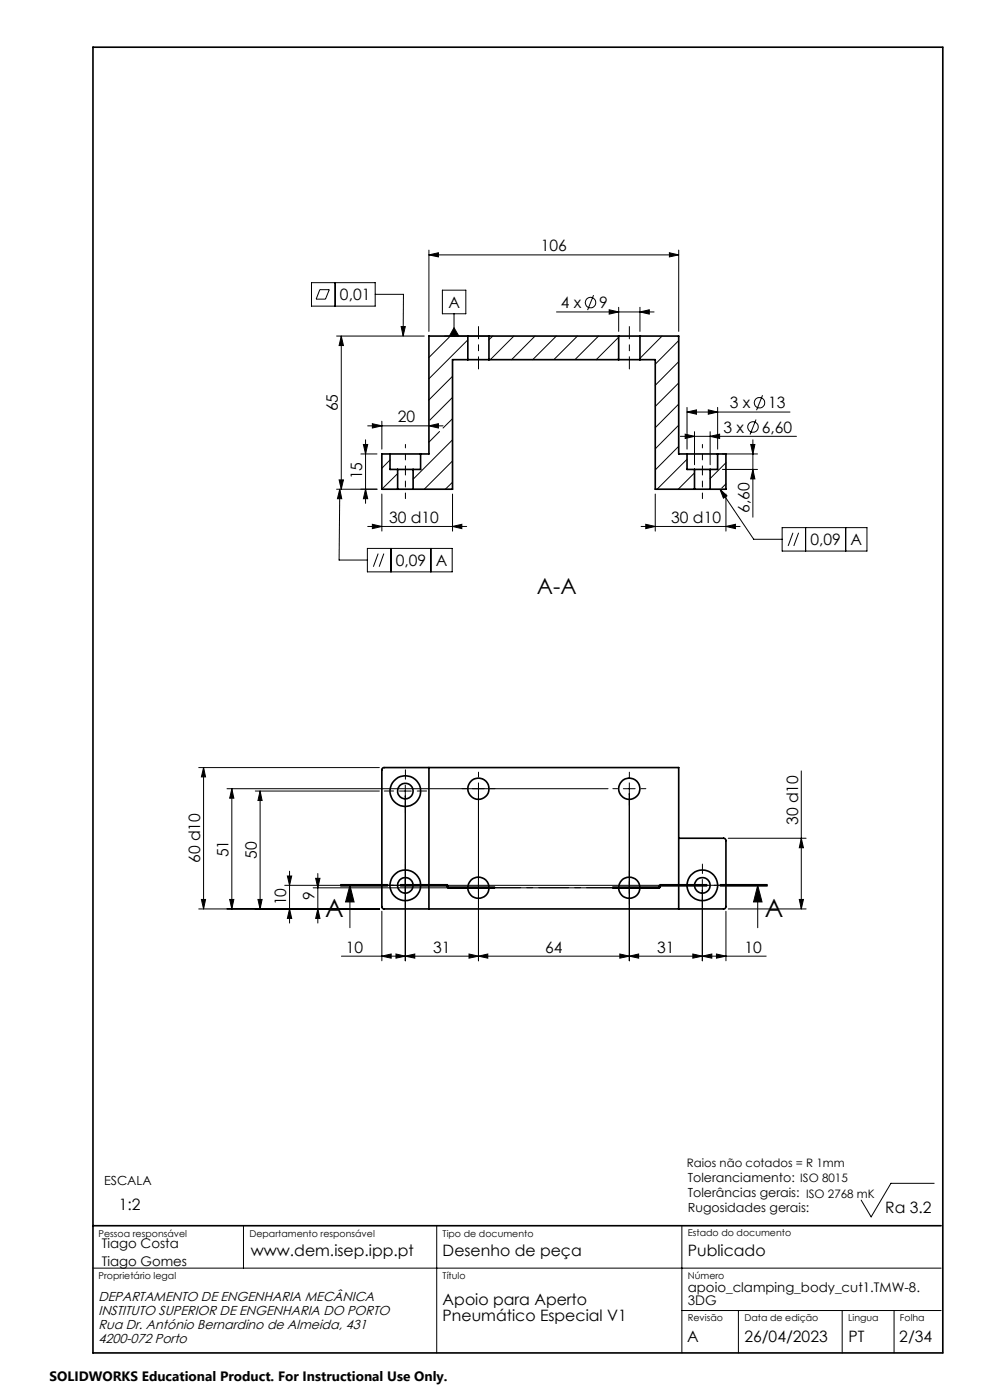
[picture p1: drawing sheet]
<svg xmlns="http://www.w3.org/2000/svg" width="210mm" height="297mm" viewBox="0 0 210 297" stroke-linecap="round" stroke-linejoin="round" font-family="sans-serif">
<g fill="none" stroke="#000" stroke-width=".35">
<path d="M19.7 10h180.3v277h-180.3zM99.2 76.3h4.5M99.2 71.3h4.5M99.2 71.3h-8.2v25h-1.8M99.2 76.3h-3.2v27.5h-8.4M99.2 71.3v5M103.7 76.3h27.5M103.7 71.3h27.5M103.7 71.3v5M131.2 76.3h4.5M131.2 71.3h4.5M131.2 71.3v5"/>
<path d="M135.7 71.3h8.3v25h1.7M135.7 71.3v5M135.7 76.3h3.3v27.5h8.3M82.7 96.3h6.5M82.7 96.3h-1.7v7.5h3.3M82.7 96.3v3.3h1.6M84.3 99.6h3.3M84.3 99.6v4.2M87.6 99.6v4.2M89.2 96.3v3.3h-1.6M145.7 96.3h6.5M145.7 96.3v3.3h1.6"/>
<path d="M147.3 99.6h3.3M147.3 99.6v4.2M150.6 99.6v4.2M152.2 96.3h1.8v7.5h-3.4M152.2 96.3v3.3h-1.6M84.3 103.8h3.3M147.3 103.8h3.3M91 162.8v30M144 177.8h9.6l.2 .2 .2 .2v14.2l-.2 .4h-72.4l-.4-.4v-29.2l.4-.4h62.6v30M19.7 260h179.9"/>
<circle cx="86" cy="167.8" r="3.3"/>
<circle cx="86" cy="167.8" r="1.65"/>
<circle cx="101.5" cy="167.3" r="2.25"/>
<circle cx="133.5" cy="167.3" r="2.26"/>
<circle cx="86" cy="187.8" r="1.65"/>
<circle cx="86" cy="187.8" r="3.3"/>
<circle cx="101.5" cy="188.3" r="2.25"/>
<circle cx="133.5" cy="188.3" r="2.25"/>
<circle cx="149" cy="187.8" r="3.2"/>
<circle cx="149" cy="187.8" r="1.65"/>
</g>
<g fill="none" stroke="#000" stroke-width=".21">
<path d="M66.1 60h13.5v4.9h-13.5zM71.1 60v4.9M91 54.1l2-.5v.9zM91 53.1v17.2M91 54.1h53M142 53.6l2 .5-2 .4zM144 53.1v17.2M67.8 61.5h2.1l-.9 2h-1.9zM71.4 71.3h18.6M72.4 71.3l.4 2h-.9zM72.4 71.3v32.5M79.6 62.4h6l-.1 8.9"/>
<path d="M85.1 69.3h.9l-.5 2zM91.1 71.3l-.1 .1M93.8 61.6h5v5h-5zM94.3 71.3h9.4M95.3 71.5l-4.3 4.3M96 79.8l-5 5M96.3 69.5l1 1.8h-2zM96.3 66.6v4.7M99.2 72.1l-8.2 8.3M104.5 71.3l-.8 .8M109 71.3l-5 5M113.5 71.3l-5 5"/>
<path d="M118 71.3l-5 5M118 66.2h20.7M122.5 71.3l-5 5M125.9 62.6l-1.3 3.2M127 71.3l-5 5M129.2 65.7l2 .5-2 .4zM131.2 76l-.2 .3M131.2 71.5l-4.7 4.8M131.2 65.2v5.1M135.7 66.2l2-.5v.9zM135.7 65.2v5.1M136 71.3l-.3 .2"/>
<path d="M140.4 71.3l-4.7 4.7M144 72.2l-5 5.1M144 76.7l-5 5M76.6 96.3h3.4M77.1 94.3h.9l-.5 2zM77.5 93.3v13.5M78 90.3h16M79 89.9l2 .4-2 .5zM81 89.4v5.9M82.7 97.6l-1.7 1.7M91 90.3l2-.4v.9zM93.2 91.5l-2.2 2.3"/>
<path d="M96 84.3l-4.8 4.8M96 93.3l-8.4 8.4M96 97.8l-6 6M96 88.8l-2 2M144 81.2l-5 5M144 85.7l-5 5M144 90.2l-5 5M144 94.7l-5 5M144.3 92.6h24.6M145.3 92.1l2 .5-2 .4zM145.7 97.4l-6.3 6.4M145.7 87.4l2-.4v.9z"/>
<path d="M145.7 86.4v8.9M145.7 87.4h21.9M147.3 91.6v7M150.2 87l2 .4-2 .5zM150.6 92.6l2-.5v.9zM150.6 91.6v7M152.2 86.4v8.9M153.2 96.3h7.5M153.2 99.6h7.5M154 98.2l-3.4 3.3M159.2 94.3h.9l-.4 2zM159.7 99.6l.4 2h-.9z"/>
<path d="M159.7 93.3v16.4M160.4 89l-1.3 3.2M161.7 83.9l-1.2 3.1M71.9 101.8h.9l-.4 2zM72.1 103.8l-.2 15h6M72.1 103.8l.4 2h-.9zM77.5 103.8l.5 2h-.9zM77.9 116.3h18v5h-18zM78 111.7h21M79 111.2l2 .5-2 .4zM80 103.8h-8.6M80.2 117.4l-1 2.8"/>
<path d="M81 104.8v7.9M81.4 117.4l-1 2.8M82.9 116.3v5M84.3 100.5l-3.3 3.3M91.4 116.3v5M96 102.3l-1.5 1.5M96 111.7l2-.5v.9zM96 104.8v7.9M136 111.7h21M137 111.2l2 .5-2 .4zM139 104.8v7.9M147.3 100.3l-3.4 3.5"/>
<path d="M152.7 103.8l7.2 10.6h6M152.7 103.8l1.5 1.4-.7 .5zM154 111.7l2-.5v.9zM154 102.7l-.9 .8M154 104.8v7.9M165.9 111.9h18v5h-18zM168.2 113l-1 2.8M169.4 113l-1 2.8M170.9 111.9v5M179.4 111.9v5M42.2 162.8h38.3M43.2 162.8l.4 2h-.9z"/>
<path d="M43.2 162.8v30M48.2 167.3h80.8M49.2 167.3l.4 2h-.9zM49.2 167.3v25.5M54.2 167.8h26.3M55.2 167.8l.4 2h-.9zM55.2 167.8v25M84.7 167.8h2.5M86 166.6v37.2M101.5 166.1v37.7M132.2 167.3h2.5M133.5 166.1v37.7"/>
<path d="M154.5 177.8h16.5M170 177.8l.4 2h-.9zM170 163.5v29.3M42.2 192.8h38.3M42.7 190.8h.9l-.4 2zM48.7 190.8h.9l-.4 2zM54.7 190.8h.9l-.4 2zM61 185.8h.9l-.5 2zM61.4 192.8l.5 2h-.9zM61.4 184.8v11M67 186.3h.9l-.5 2zM67.4 192.8l.5 2h-.9z"/>
<path d="M67.4 185.3v10.5M72.2 187.6h10M72.2 188h10M74.2 187.8l.9 3.5h-1.8zM74.2 187.8v9M81 193.3v10.5M84.9 187.6h10M84.9 188h10M94.8 187.8v.5M94.9 187.8v.5h10M94.9 188.1h10M94.9 188.5h10"/>
<path d="M95.1 187.8v.5M129.9 188.1h10M129.9 188.5h10M134.7 188.3h-68.3M139.8 187.8v.5M139.9 188h10zM139.9 187.6h10M139.9 187.8v.5h-10M140.1 187.8v.5M149 186.6v17.2M150.2 187.8h-89.8M152.8 187.8h10"/>
<path d="M152.8 187.6h10M152.8 188h10M154 193.3v10.5M154.5 192.8h16.5M160.7 187.8l.9 3.5h-1.8zM160.7 187.8v9M169.5 190.8h.9l-.4 2zM72.4 202.8h90.1M81 202.8l2-.4v.9zM84 202.4l2 .4-2 .5zM86 202.8l2-.4v.9zM99.5 202.4l2 .4-2 .5z"/>
<path d="M101.5 202.8l2-.4v.9zM131.5 202.4l2 .4-2 .5zM133.5 202.8l2-.4v.9zM147 202.4l2 .4-2 .5zM149 202.8l2-.4v.9zM152 202.4l2 .4-2 .5zM198.2 251h-9.2l-4.2 7.2-2.1-3.6M19.6 269h180M51.6 260v9M92.6 260v27M144.6 260v27M144.6 278h55"/>
<path d="M156.6 278v9M178.6 278v9M189.7 278v9"/>
<circle cx="125.3" cy="64.2" r="1.11"/>
<circle cx="159.7" cy="90.6" r="1.12"/>
<circle cx="161.1" cy="85.4" r="1.11"/>
</g>
<path d="M162.8 187.8h-22.9" fill="none" stroke="#000" stroke-width=".21" stroke-dasharray="6.3 1.3 1.3 1.3" stroke-dashoffset="1.9"/>
<path d="M94.9 188.3v-.5M139.9 187.8v.5" fill="none" stroke="#000" stroke-width=".21" stroke-dasharray="6.3 1.3 1.3 1.3"/>
<path d="M139.9 188.3h-45" fill="none" stroke="#000" stroke-width=".21" stroke-dasharray="6.3 1.3 1.3 1.3" stroke-dashoffset="1"/>
<path d="M94.9 187.8h-22.7" fill="none" stroke="#000" stroke-width=".21" stroke-dasharray="6.3 1.3 1.3 1.3" stroke-dashoffset="2"/>
<path d="M86 99.6v-5.3M149 99.6v-5.3" fill="none" stroke="#000" stroke-width=".21" stroke-dasharray="15.2 1.3 1.3 1.3" stroke-dashoffset="14.5"/>
<path d="M86 105.8v-6.2M149 105.8v-6.2" fill="none" stroke="#000" stroke-width=".21" stroke-dasharray="15.2 1.3 1.3 1.3" stroke-dashoffset="14"/>
<path d="M101.5 78.3v-9M133.5 78.3v-9" fill="none" stroke="#000" stroke-width=".21" stroke-dasharray="15.2 1.3 1.3 1.3" stroke-dashoffset="12.6"/>
<g fill="none" stroke="#000" stroke-width=".21" stroke-dasharray="15.2 1.3 1.3 1.3">
<path d="M83.5 167.8h-2M86 165.3v-2M86 170.3v2M88.5 167.8h2M99 167.3h-1M101.5 164.8v-1M101.5 169.8v1M104 167.3h1M131 167.3h-1M133.5 164.8v-1M133.5 169.8v1M136 167.3h1"/>
<path d="M83.5 187.8h-2M86 185.3v-2M86 190.3v2M88.5 187.8h2M99 188.3h-1M101.5 185.8v-1M101.5 190.8v1M104 188.3h1M131 188.3h-1M133.5 185.8v-1M133.5 190.8v1M136 188.3h1"/>
<path d="M146.5 187.8h-2M149 185.3v-2M149 190.3v2M151.5 187.8h2"/>
</g>
<g fill="#000">
<path d="M85.1 69.3h.9l-.5 2zM96.3 69.5l1 1.8h-2z"/>
<path d="M72.1 103.8l.4 2h-.9zM152.7 103.8l1.5 1.4-.7 .5z"/>
<path d="M79 111.2l2 .5-2 .4zM96 111.7l2-.5v.9z"/>
<path d="M137 111.2l2 .5-2 .4zM154 111.7l2-.5v.9z"/>
<path d="M170 177.8l.4 2h-.9zM169.5 190.8h.9l-.4 2zM72.4 71.3l.4 2h-.9zM71.9 101.8h.9l-.4 2z"/>
<path d="M67.4 192.8l.5 2h-.9zM67 186.3h.9l-.5 2zM61.4 192.8l.5 2h-.9zM61 185.8h.9l-.5 2zM54.7 190.8h.9l-.4 2zM55.2 167.8l.4 2h-.9zM48.7 190.8h.9l-.4 2zM49.2 167.3l.4 2h-.9zM42.7 190.8h.9l-.4 2zM43.2 162.8l.4 2h-.9zM77.5 103.8l.5 2h-.9zM77.1 94.3h.9l-.5 2zM159.7 99.6l.4 2h-.9zM159.2 94.3h.9l-.4 2z"/>
<path d="M160.7 187.8l.9 3.5h-1.8zM74.2 187.8l.9 3.5h-1.8z"/>
<path d="M81 202.8l2-.4v.9zM84 202.4l2 .4-2 .5zM86 202.8l2-.4v.9zM99.5 202.4l2 .4-2 .5zM101.5 202.8l2-.4v.9zM131.5 202.4l2 .4-2 .5zM133.5 202.8l2-.4v.9zM147 202.4l2 .4-2 .5zM145.3 92.1l2 .5-2 .4zM150.6 92.6l2-.5v.9zM145.7 87.4l2-.4v.9zM150.2 87l2 .4-2 .5zM91 54.1l2-.5v.9zM142 53.6l2 .5-2 .4z"/>
<path d="M152 202.4l2 .4-2 .5zM149 202.8l2-.4v.9zM91 90.3l2-.4v.9zM79 89.9l2 .4-2 .5zM135.7 66.2l2-.5v.9zM129.2 65.7l2 .5-2 .4z"/>
</g>
<g font-size="5.3">
<text x="69" y="194.4">A</text>
<text x="162.3" y="194.4">A</text>
</g>
<text font-size="4.7" x="113.9" y="126">A-A</text>
<g font-size="3.3">
<text x="114.7" y="53.3">106</text>
<text x="72.1" y="63.7">0,01</text>
<text x="95.1" y="65.3">A</text>
<text x="119" y="65.4">4 x</text>
<text x="127.1" y="65.4">9</text>
<text x="71.7" y="87.3" transform="rotate(-90 71.7 87.3)">65</text>
<text x="84.4" y="89.6">20</text>
<text x="154.8" y="86.6">3 x</text>
<text x="163" y="86.6">13</text>
<text x="153.4" y="91.8">3 x</text>
<text x="161.6" y="91.8">6,60</text>
<text x="76.8" y="101.7" transform="rotate(-90 76.8 101.7)">15</text>
<text x="82.5" y="110.9">30 d10</text>
<text x="142.4" y="110.9">30 d10</text>
<text x="159" y="108.8" transform="rotate(-90 159 108.8)">6,60</text>
<text x="171.9" y="115.7">0,09</text>
<text x="180.4" y="115.7">A</text>
<text x="84" y="120.1">0,09</text>
<text x="92.5" y="120.1">A</text>
<text x="169.3" y="175" transform="rotate(-90 169.3 175)">30 d10</text>
<text x="42.5" y="183.1" transform="rotate(-90 42.5 183.1)">60 d10</text>
<text x="48.5" y="181.9" transform="rotate(-90 48.5 181.9)">51</text>
<text x="54.5" y="182.2" transform="rotate(-90 54.5 182.2)">50</text>
<text x="66.7" y="191" transform="rotate(-90 66.7 191)">9</text>
<text x="60.7" y="192.1" transform="rotate(-90 60.7 192.1)">10</text>
<text x="73.4" y="202.1">10</text>
<text x="91.9" y="202.1">31</text>
<text x="115.7" y="202.1">64</text>
<text x="139.4" y="202.1">31</text>
<text x="157.9" y="202.1">10</text>
<text x="25.2" y="256.7">1:2</text>
<text x="187.8" y="257.4">Ra 3.2</text>
<text x="53.2" y="266.5">www.dem.isep.ipp.pt</text>
<text x="93.9" y="266.5">Desenho de peça</text>
<text x="145.9" y="266.5">Publicado</text>
<text x="93.9" y="276.8">Apoio para Aperto</text>
<text x="93.9" y="280.3">Pneumático Especial V1</text>
<text x="145.8" y="284.7">A</text>
<text x="157.9" y="284.7">26/04/2023</text>
<text x="180" y="284.7">PT</text>
<text x="190.8" y="284.7">2/34</text>
</g>
<text font-size="2.9" x="10.5" y="292.9">SOLIDWORKS Educational Product. For Instructional Use Only.</text>
<g font-size="2.8">
<text x="21.6" y="264.8">Tiago Costa</text>
<text x="21.6" y="268.6">Tiago Gomes</text>
<text x="20.9" y="276">DEPARTAMENTO DE ENGENHARIA MECÂNICA</text>
<text x="145.9" y="274">apoio_clamping_body_cut1.TMW-8.</text>
<text x="20.9" y="282">Rua Dr. António Bernardino de Almeida, 431</text>
<text x="20.9" y="279">INSTITUTO SUPERIOR DE ENGENHARIA DO PORTO</text>
<text x="145.9" y="276.8">3DG</text>
<text x="20.9" y="285">4200-072 Porto</text>
</g>
<g font-size="2.7">
<text x="22.1" y="251.4">ESCALA</text>
<text x="145.9" y="250.8">Toleranciamento: ISO 8015</text>
<text x="145.9" y="254">Tolerâncias gerais: ISO 2768 mK</text>
<text x="145.9" y="257.1">Rugosidades gerais:</text>
</g>
<text font-size="2.5" x="145.7" y="247.6">Raios não cotados = R 1mm</text>
<g font-size="2">
<text x="20.9" y="262.3">Pessoa responsável</text>
<text x="52.9" y="262.3">Departamento responsável</text>
<text x="93.9" y="262.3">Tipo de documento</text>
<text x="145.9" y="262.1">Estado do documento</text>
<text x="20.9" y="271.3">Proprietário legal</text>
<text x="93.9" y="271.3">Título</text>
<text x="145.9" y="271.3">Número</text>
<text x="145.9" y="280.3">Revisão</text>
<text x="157.9" y="280.3">Data de edição</text>
<text x="179.9" y="280.3">Lingua</text>
<text x="190.9" y="280.3">Folha</text>
</g>
</svg>
